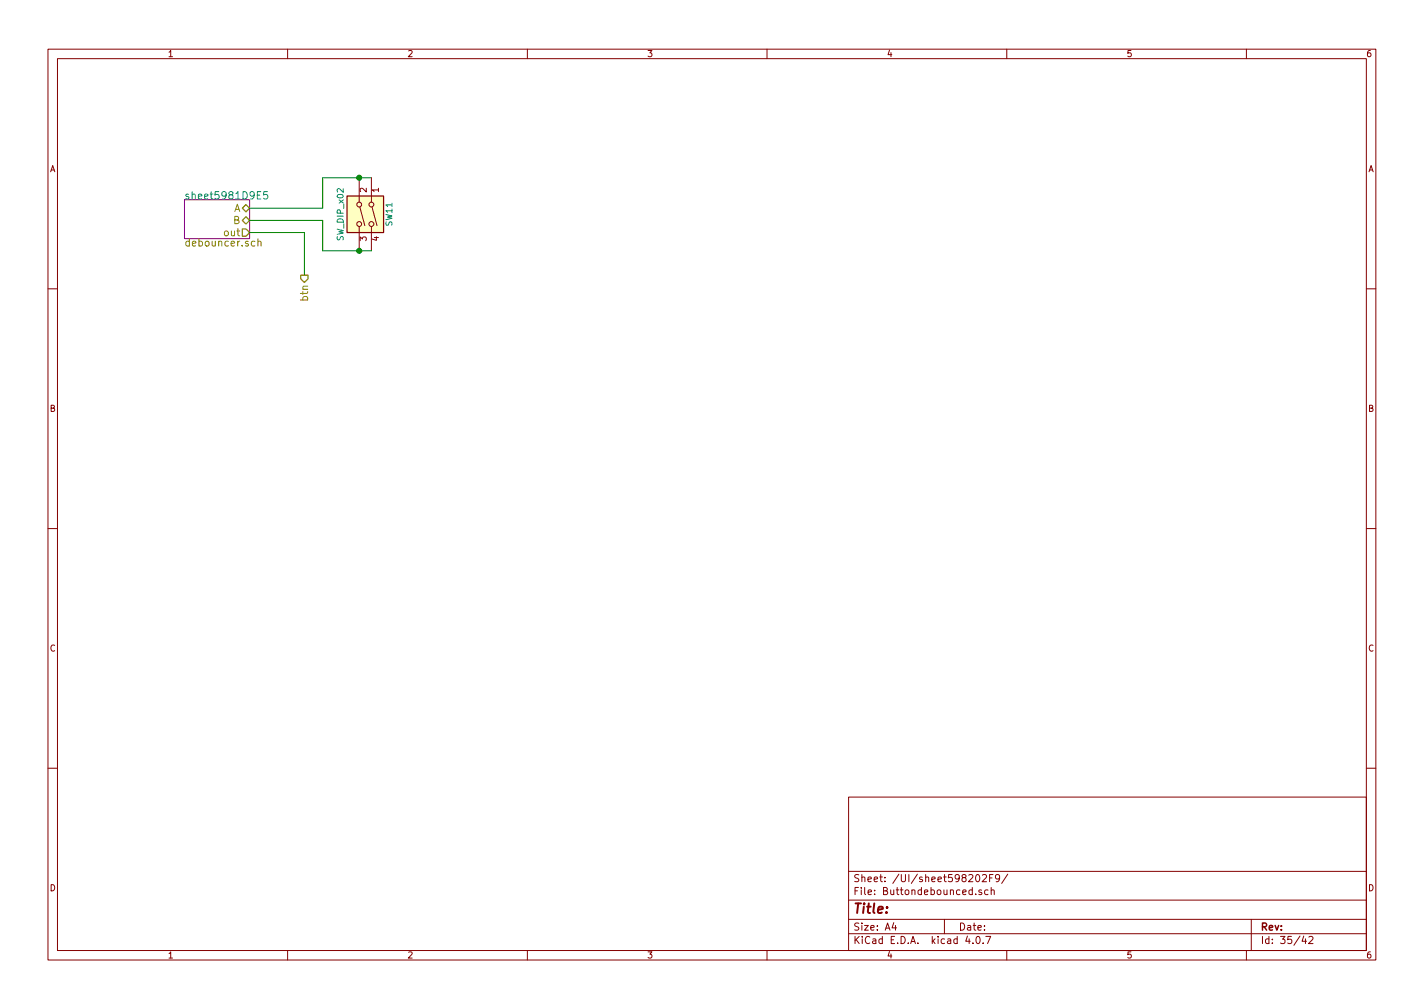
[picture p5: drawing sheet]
EESchema Schematic File Version 2
LIBS:valves
LIBS:power
LIBS:device
LIBS:transistors
LIBS:conn
LIBS:linear
LIBS:regul
LIBS:74xx
LIBS:cmos4000
LIBS:adc-dac
LIBS:memory
LIBS:xilinx
LIBS:microcontrollers
LIBS:dsp
LIBS:microchip
LIBS:analog_switches
LIBS:motorola
LIBS:texas
LIBS:intel
LIBS:audio
LIBS:interface
LIBS:digital-audio
LIBS:philips
LIBS:display
LIBS:cypress
LIBS:siliconi
LIBS:opto
LIBS:atmel
LIBS:contrib
LIBS:switches
LIBS:Sampler_UI-cache
EELAYER 25 0
EELAYER END
$Descr A4 11693 8268
encoding utf-8
Sheet 29 42
Title ""
Date ""
Rev ""
Comp ""
Comment1 ""
Comment2 ""
Comment3 ""
Comment4 ""
$EndDescr
$Sheet
S 1515 1631 535  319 
U 5981D9EA
F0 "sheet5981D9E5" 60
F1 "debouncer.sch" 60
F2 "out" O R 2050 1900 60 
F3 "A" B R 2050 1700 60 
F4 "B" B R 2050 1800 60 
$EndSheet
Wire Wire Line
	2050 1900 2500 1900
Wire Wire Line
	2050 1700 2650 1700
Wire Wire Line
	2650 1700 2650 1450
Wire Wire Line
	2650 1450 3050 1450
$Comp
L SW_DIP_x02 SW7
U 1 1
P 2950 1750
AR Path="/59706DB0/5981D5DA/5981DD42" Ref="SW7"  Part="1" 
AR Path="/59706DB0/5981FF11/5981DD42" Ref="SW8"  Part="1" 
AR Path="/59706DB0/5981FFDB/5981DD42" Ref="SW9"  Part="1" 
AR Path="/59706DB0/598200A5/5981DD42" Ref="SW10"  Part="1" 
AR Path="/59706DB0/598202FC/5981DD42" Ref="SW11"  Part="1" 
AR Path="/59706DB0/598203D5/5981DD42" Ref="SW12"  Part="1" 
AR Path="/59706DB0/598204B7/5981DD42" Ref="SW13"  Part="1" 
F 0 "SW13" H 2950 2000 50  0000 C CNN
F 1 "SW_DIP_x02" H 2950 1600 50  0000 C CNN
F 2 "switches:TL1105" H 2950 1750 50  0001 C CNN
F 3 "" H 2950 1750 50  0001 C CNN
	1    2950 1750
	0    1    1    0   
$EndComp
Connection ~ 2950 1450
Wire Wire Line
	2650 2050 3050 2050
Wire Wire Line
	2650 2050 2650 1800
Wire Wire Line
	2650 1800 2050 1800
Connection ~ 2950 2050
Wire Wire Line
	2500 1900 2500 2250
Text HLabel 2500 2250 3    60   Output ~ 0
btn
$EndSCHEMATC
